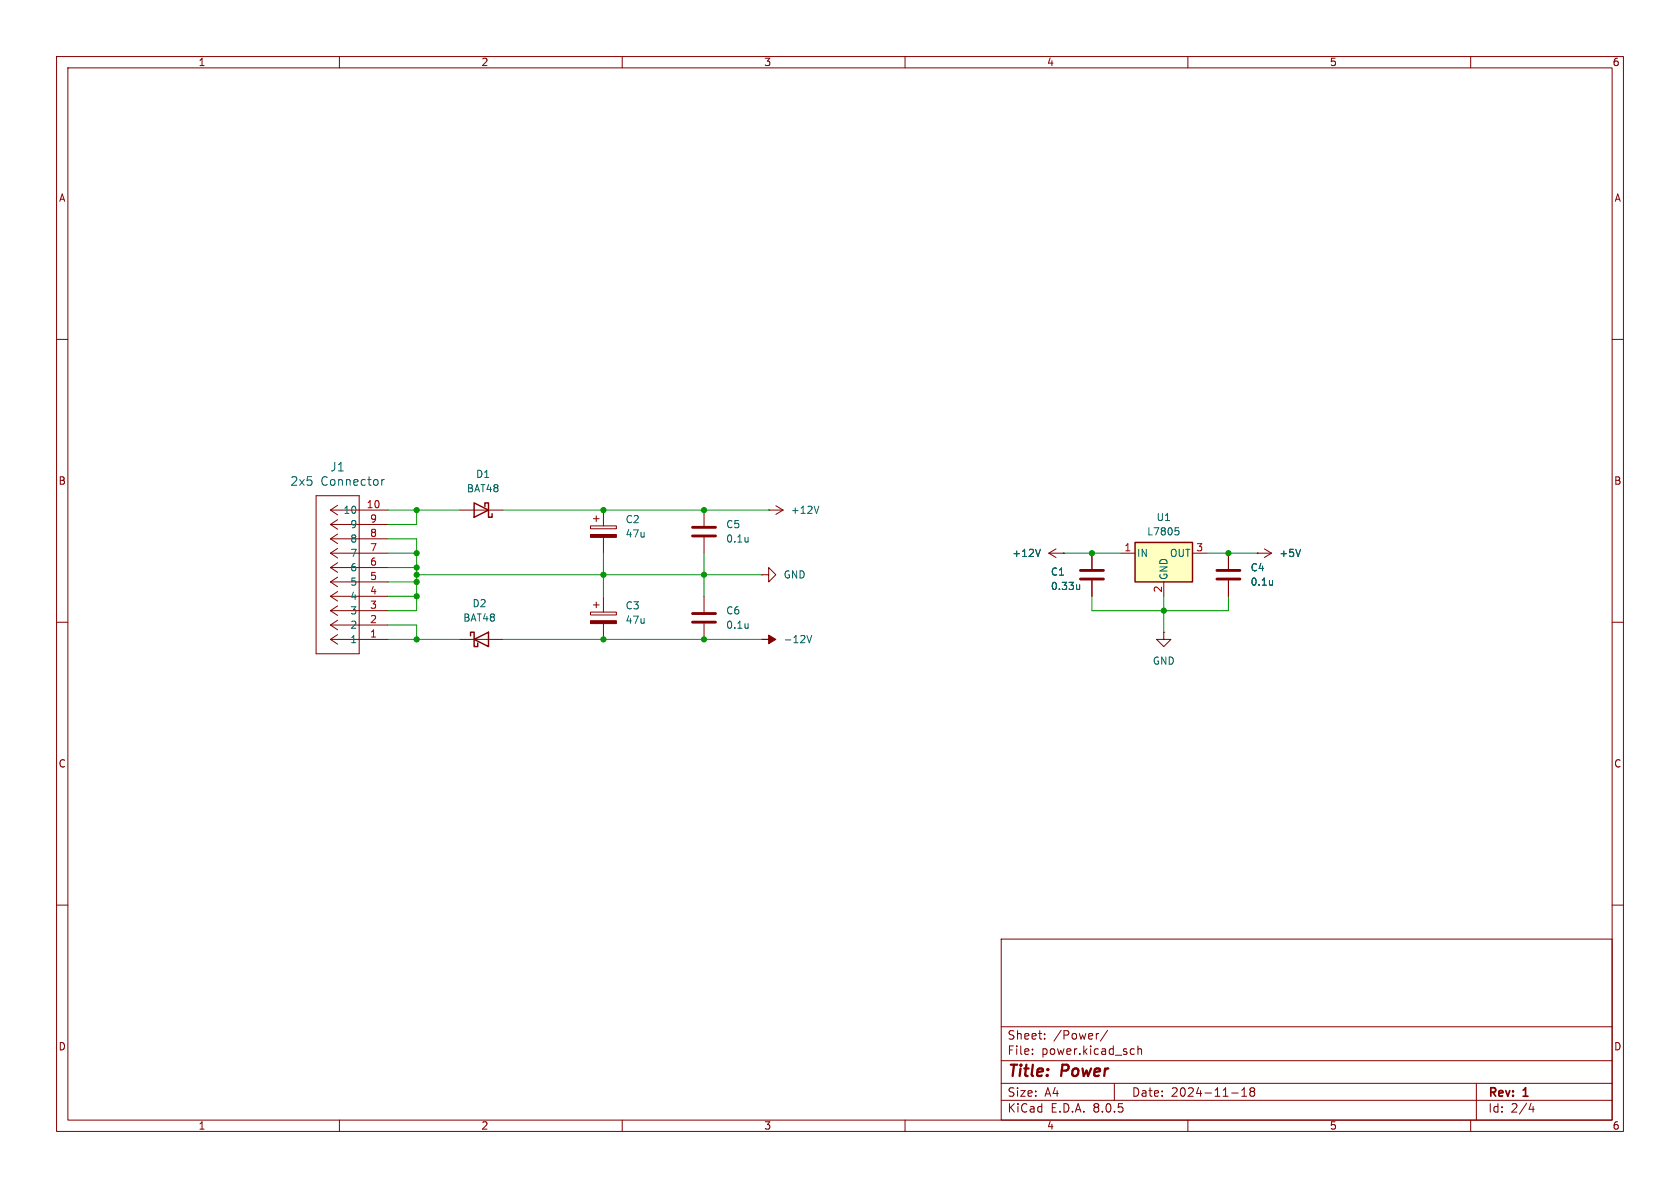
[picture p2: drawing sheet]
<svg xmlns="http://www.w3.org/2000/svg" width="297mm" height="210mm" viewBox="0 0 297 210" stroke-linecap="round" stroke-linejoin="round" font-family="sans-serif">
<g fill="none" stroke="#840000" stroke-width=".18">
<path d="M10 10h277v190h-277zM12 12h273v186h-273zM60 10v2M110 10v2M160 10v2M210 10v2M260 10v2M10 60h2M285 60h2M55.9 87.6h7.6v28h-7.6zM58.4 97.8h10.2M58.4 90.2h10.2"/>
<path d="M58.4 90.2l1.3 .8M58.4 92.7h10.2M58.4 92.7l1.3 .9M58.4 95.3h10.2M58.4 95.3l1.3 .8M58.4 97.8l1.3 .8M59.7 89.3l-1.3 .9M59.7 91.9l-1.3 .8M59.7 94.4l-1.3 .9M59.7 96.9l-1.3 .9M59.7 99.5l-1.3 .8M81.3 90.2h7.6"/>
<path d="M104.4 93h4.6v.5h-4.6zM104.9 91.7h1M105.4 91.2v1M106.7 90.2v2.8M106.7 95v2.8M124.5 90.2v2.8M124.5 95v2.8M135.9 90.2h.1M135.9 90.2h2.5M137.2 89.4l1.2 .8M138.4 90.2l-1.2 .7M185.4 97.8l1.3 .8"/>
<path d="M185.4 97.8h2.6M186.7 97l-1.3 .8M188 97.8h.1M193 97.8v2.8M217.2 97.8v2.8M222.2 97.8h.1M222.2 97.8h2.6M223.5 97l1.3 .8M224.8 97.8l-1.3 .8M10 110h2M58.4 113h10.2M58.4 100.3h10.2"/>
<path d="M58.4 100.3l1.3 .9M58.4 102.9h10.2M58.4 102.9l1.3 .8M58.4 105.4h10.2M58.4 105.4l1.3 .9M58.4 108h10.2M58.4 108l1.3 .8M58.4 110.5h10.2M58.4 110.5l1.3 .8M58.4 113l1.3 .9M59.7 102l-1.3 .9M59.7 104.6l-1.3 .8"/>
<path d="M59.7 107.1l-1.3 .9M59.7 109.6l-1.3 .9M59.7 112.2l-1.3 .8M81.3 113h7.6M104.4 108.2h4.6v.5h-4.6zM104.9 106.9h1M105.4 106.4v1M106.7 105.4v2.8M106.7 110.2v2.8M124.5 105.4v2.8M124.5 110.2v2.8M134.6 101.6h1.3v-1.3l1.3 1.3-1.3 1.3v-1.3"/>
<path d="M134.6 101.6h.1M134.6 113h.1M193 102.6v2.8M205.7 111.8v1.2h1.3l-1.3 1.3-1.2-1.3h1.2M205.7 111.8h.1M217.2 102.6v2.8M285 110h2M10 160h2M285 160h2M177 166h108v32h-108zM60 198v2M110 198v2"/>
<path d="M160 198v2M177 194.5h108M177 191.5h108M177 187.5h108M177 181.5h108M182.5 186.3v.1M182.5 185.5v.1M184.7 183.6v.1M184.7 182.8v.1M194.2 182.7l-.2 .1M195.8 182.1l-1.3 2M197 191.5v3"/>
<path d="M200.1 185.4l.4 .1M200.5 186.3l-.4 .1M201.2 185.5l.2-.1 .3 .1 .1 .9M201.2 184.9v1.5M210 198v2M217.7 193.2h1.2M219.5 193.8h.9M219.5 192.7l.5-.4v1.5M221.2 192.9l-.2 .3v.3l.2 .3 .5-.1 .1-.2-.1-.4-.2-.2M221.2 192.9l-.2-.2 .2-.4 .5 .1 .1 .2-.3 .3M221.2 192.9h.3M260 198v2"/>
<path d="M261 191.5v6.5M270.7 195l-.4 1.1h.9M271 195.6v1"/>
</g>
<g fill="none" stroke="#006464" stroke-width=".18">
<path d="M67.5 84.8v1M67.9 84.8h-.3l-.1 .3M132.3 95v.8M132.3 95.7l-.1 .1M144.8 89.5l-.5 1.2M183.9 97.1l-.4 1.3M229.9 97.1l-.4 1.3M132.3 110.2v.9M132.3 110.9l-.1 .1M142.7 112.3l.4 1.3 .4-1.3M190.9 103.4v.8M190.9 104.1l-.4 .1"/>
<path d="M225 102.6v.8M225 103.3l-.1 .1"/>
</g>
<g fill="#840000" stroke="#840000" stroke-width=".18">
<path d="M104.4 94.5h4.6v.5h-4.6z"/>
<path d="M104.4 109.7h4.6v.5h-4.6z"/>
<path d="M134.6 113h1.3v-.7l1.3 .7-1.3 .8v-.8z"/>
</g>
<path d="M122.4 94.7h4.1M122.4 93.2h4.1M122.4 110h4.1M122.4 108.5h4.1M191 102.4h4.1M191 100.8h4.1M215.1 102.4h4.1M215.1 100.8h4.1" fill="none" stroke="#840000" stroke-width=".51"/>
<path d="M83.8 88.9l2.6 1.3-2.6 1.2zM85.7 89.5v-.6h.7v2.5h.6v-.6M83.2 112.4v-.6h.6v2.5h.7v-.6M83.8 113l2.6-1.2v2.5z" fill="none" stroke="#840000" stroke-width=".25"/>
<path d="M200.7 95.9h10.1v7h-10.1z" fill="#ffffc2"/>
<path d="M200.7 95.9h10.1v7h-10.1z" fill="none" stroke="#840000" stroke-width=".25"/>
<path d="M188 97.8h.1M193 97.8v2.8M198.1 97.8h2.6M210.8 97.8h2.6M217.2 97.8v2.8M222.2 97.8h.1M193 102.6v2.8M205.7 102.9v2.5M217.2 102.6v2.8" fill="none" stroke="#840000" stroke-width=".18"/>
<path d="M183.9 97.1l-.4 1.3M207.8 93.3h.6M207.9 93.8h.3l.2 .2-.1 .5-.4 .1M229.9 97.1l-.4 1.3M190.9 103.4v.8M190.9 104.1l-.4 .1M225 102.6v.8M225 103.3l-.1 .1" fill="none" stroke="#006464" stroke-width=".18"/>
<g fill="none" stroke="#009600" stroke-width=".18">
<path d="M68.6 97.8h5.1M68.6 95.3h5.1v12.7h-5.1M68.6 90.2h12.7M73.7 90.2v2.5h-5.1M88.9 90.2h47M106.7 97.8v7.6M124.5 97.8v7.6M188 97.8h10.1M213.4 97.8h8.8M68.6 113h12.7M68.6 110.5h5.1v2.5M68.6 100.3h5.1"/>
<path d="M68.6 105.4h5.1M68.6 102.9h5.1M73.7 101.6h60.9M88.9 113h45.7M193 105.4v2.6h24.2v-2.6M205.7 105.4v6.4"/>
</g>
<g fill="#009600" stroke="#009600" stroke-width=".18">
<circle cx="217.2" cy="97.8" r=".46"/>
<circle cx="124.5" cy="101.6" r=".46"/>
<circle cx="124.5" cy="90.2" r=".46"/>
<circle cx="124.5" cy="113" r=".46"/>
<circle cx="205.7" cy="108" r=".46"/>
<circle cx="193" cy="97.8" r=".46"/>
<circle cx="73.7" cy="113" r=".46"/>
<circle cx="73.7" cy="90.2" r=".46"/>
<circle cx="73.7" cy="102.9" r=".46"/>
<circle cx="73.7" cy="101.6" r=".46"/>
<circle cx="73.7" cy="100.3" r=".46"/>
<circle cx="73.7" cy="97.8" r=".46"/>
<circle cx="106.7" cy="101.6" r=".46"/>
<circle cx="106.7" cy="90.2" r=".46"/>
<circle cx="106.7" cy="113" r=".46"/>
<circle cx="73.7" cy="105.4" r=".46"/>
</g>
<g font-size="2.8" fill="#840000">
<text x="178" y="190.9">Title:</text>
<text x="187.7" y="190.9">Power</text>
</g>
<g font-size="2.1" fill="#006464">
<text x="58.3" y="83.5">J1</text>
<text x="51.2" y="86.1">2x5</text>
<text x="56.7" y="86.1">Connector</text>
</g>
<g font-size="2.1" fill="#840000">
<text x="178" y="184">Sheet:</text>
<text x="186.2" y="184">/Power/</text>
<text x="178" y="186.7">File:</text>
<text x="184.1" y="186.7">power.kicad_sch</text>
<text x="178" y="196.9">KiCad</text>
<text x="178" y="194.1">Size:</text>
<text x="184.7" y="194.1">A4</text>
<text x="185.7" y="196.9">E.D.A.</text>
<text x="193.3" y="196.9">8.0.5</text>
<text x="200" y="194.1">Date:</text>
<text x="207" y="194.1">2024-11-18</text>
<text x="263" y="194.3">Rev:</text>
<text x="263" y="196.9">Id:</text>
<text x="267.1" y="196.9">2/4</text>
<text x="269.4" y="194.3">1</text>
</g>
<g font-size="1.8" fill="#840000">
<text x="35" y="11.9">1</text>
<text x="85" y="11.9">2</text>
<text x="135" y="11.9">3</text>
<text x="185" y="11.9">4</text>
<text x="235" y="11.9">5</text>
<text x="285" y="11.9">6</text>
<text x="10.3" y="35.9">A</text>
<text x="285.3" y="35.9">A</text>
<text x="10.3" y="85.9">B</text>
<text x="285.3" y="85.9">B</text>
<text x="10.3" y="135.9">C</text>
<text x="285.3" y="135.9">C</text>
<text x="10.3" y="185.9">D</text>
<text x="285.3" y="185.9">D</text>
<text x="35" y="199.9">1</text>
<text x="85" y="199.9">2</text>
<text x="135" y="199.9">3</text>
<text x="185" y="199.9">4</text>
<text x="235" y="199.9">5</text>
<text x="285" y="199.9">6</text>
</g>
<g font-size="1.8" fill="#a90000">
<text x="64.7" y="89.9">10</text>
<text x="65.3" y="95">8</text>
<text x="65.3" y="92.5">9</text>
<text x="65.3" y="100.1">6</text>
<text x="65.3" y="97.5">7</text>
<text x="198.7" y="97.5">1</text>
<text x="211.4" y="97.5">3</text>
<text x="65.3" y="107.7">3</text>
<text x="65.3" y="105.2">4</text>
<text x="65.3" y="102.6">5</text>
<text x="205.5" y="104.8" transform="rotate(-90 205.5 104.8)">2</text>
<text x="65.3" y="112.8">1</text>
<text x="65.3" y="110.2">2</text>
</g>
<g font-size="1.8" fill="#006464">
<text x="82.4" y="87.2">BAT48</text>
<text x="84.1" y="84.7">D1</text>
<text x="60.6" y="91">10</text>
<text x="61.8" y="93.6">9</text>
<text x="110.5" y="92.7">C2</text>
<text x="110.5" y="95.2">47u</text>
<text x="128.3" y="93.6">C5</text>
<text x="139.7" y="91">+12V</text>
<text x="202.7" y="94.8">L7805</text>
<text x="204.4" y="92.3">U1</text>
<text x="61.8" y="101.2">6</text>
<text x="61.8" y="98.7">7</text>
<text x="61.8" y="96.1">8</text>
<text x="128.3" y="96.1">0.1u</text>
<text x="178.9" y="98.7">+12V</text>
<text x="185.7" y="102">C1</text>
<text x="200.9" y="98.7">IN</text>
<text x="206.7" y="98.7">OUT</text>
<text x="221" y="101.2">C4</text>
<text x="226.1" y="98.7">+5V</text>
<text x="61.8" y="106.3">4</text>
<text x="61.8" y="103.7">5</text>
<text x="83.4" y="107.5">D2</text>
<text x="110.5" y="107.9">C3</text>
<text x="138.4" y="102.5">GND</text>
<text x="185.7" y="104.5">0.33u</text>
<text x="206.6" y="102.6" transform="rotate(-90 206.6 102.6)">GND</text>
<text x="221" y="103.7">0.1u</text>
<text x="61.8" y="113.9">1</text>
<text x="61.8" y="111.4">2</text>
<text x="61.8" y="108.8">3</text>
<text x="81.8" y="110.1">BAT48</text>
<text x="110.5" y="110.5">47u</text>
<text x="128.3" y="108.8">C6</text>
<text x="128.3" y="111.4">0.1u</text>
<text x="138.4" y="113.9">-12V</text>
<text x="203.7" y="117.7">GND</text>
</g>
</svg>
